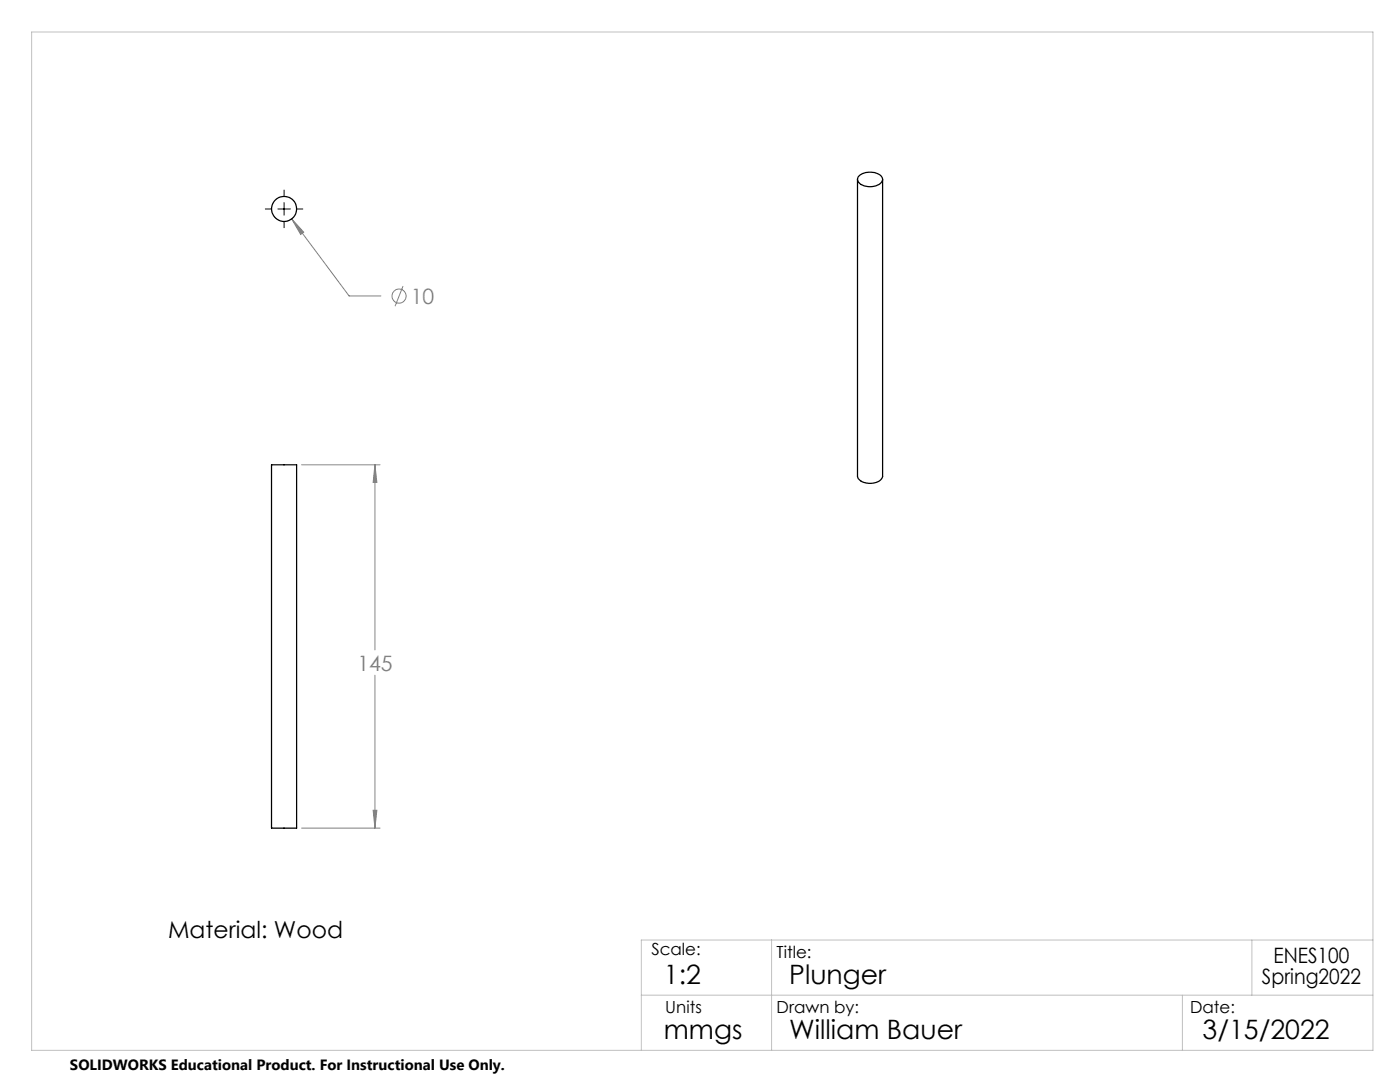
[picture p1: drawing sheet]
<svg xmlns="http://www.w3.org/2000/svg" width="279mm" height="216mm" viewBox="0 0 279 216" stroke-linecap="round" stroke-linejoin="round" font-family="sans-serif">
<g fill="none" stroke="#808080" stroke-width=".2">
<path d="M58.2 43.7l11.5 15.4h6.3M58.2 43.7l2.4 2.6-.6 .5zM80.4 57.1l-1.6 4M60.2 92.7h15.6M74.8 92.7l.4 3.6h-.7zM74.8 92.7v37M74.8 134.7v30.5M60.2 165.2h15.6M74.5 161.7h.7l-.4 3.5z"/>
<circle cx="79.6" cy="59.1" r="1.42"/>
</g>
<path d="M56.7 37.9v1.3M53 41.7h1.2M55.5 41.7h2.5M56.7 40.4v2.5M56.7 44.2v1.2M59.2 41.7h1.2" fill="none" stroke="#000" stroke-width=".2"/>
<path d="M6.3 6.4h267.7v203.2h-267.7zM128 198.6h146M154 187.6v22M236 198.6v11M249.8 187.6v11M274 187.6h-146v22" fill="none" stroke="#c0c0c0" stroke-width=".2"/>
<path d="M74.5 161.7h.7l-.4 3.5zM74.8 92.7l.4 3.6h-.7zM58.2 43.7l1.8 3.1 .6-.5z" fill="#808080"/>
<g fill="none" stroke="#000" stroke-width=".25">
<path d="M171.1 35.8v59.2a1.93 1.93 0 0 0 2 1.4 2.52 2.52 0 0 0 3-1.4v-59.2M171.4 35.1a3.5 3.5 0 0 1 4.6 .2 1.29 1.29 0 0 1-1.2 1.8 3.2 3.2 0 0 1-3.6-1l-.1-.4zM54.2 92.7h5v72.5h-5z"/>
<circle cx="56.7" cy="41.7" r="2.51"/>
</g>
<g font-size="5.3">
<text x="132.5" y="196.4">1:2</text>
<text x="157.5" y="196.4">Plunger</text>
<text x="132.5" y="207.4">mmgs</text>
<text x="157.5" y="207.4">William Bauer</text>
<text x="240" y="207.4">3/15/2022</text>
</g>
<text font-size="4.7" x="33.5" y="187.3">Material: Wood</text>
<g font-size="4.2" fill="#808080">
<text x="82" y="60.6">10</text>
<text x="71.3" y="133.8">145</text>
</g>
<g font-size="4.2">
<text x="251.9" y="196.4">Spring2022</text>
<text x="254.2" y="192.2">ENES100</text>
</g>
<g font-size="3.3">
<text x="130" y="190.6">Scale:</text>
<text x="155" y="191.2">Title:</text>
<text x="132.8" y="202.2">Units</text>
<text x="155" y="202.2">Drawn by:</text>
<text x="237.5" y="202.2">Date:</text>
</g>
<text font-size="3" x="14" y="213.5">SOLIDWORKS Educational Product. For Instructional Use Only.</text>
</svg>
